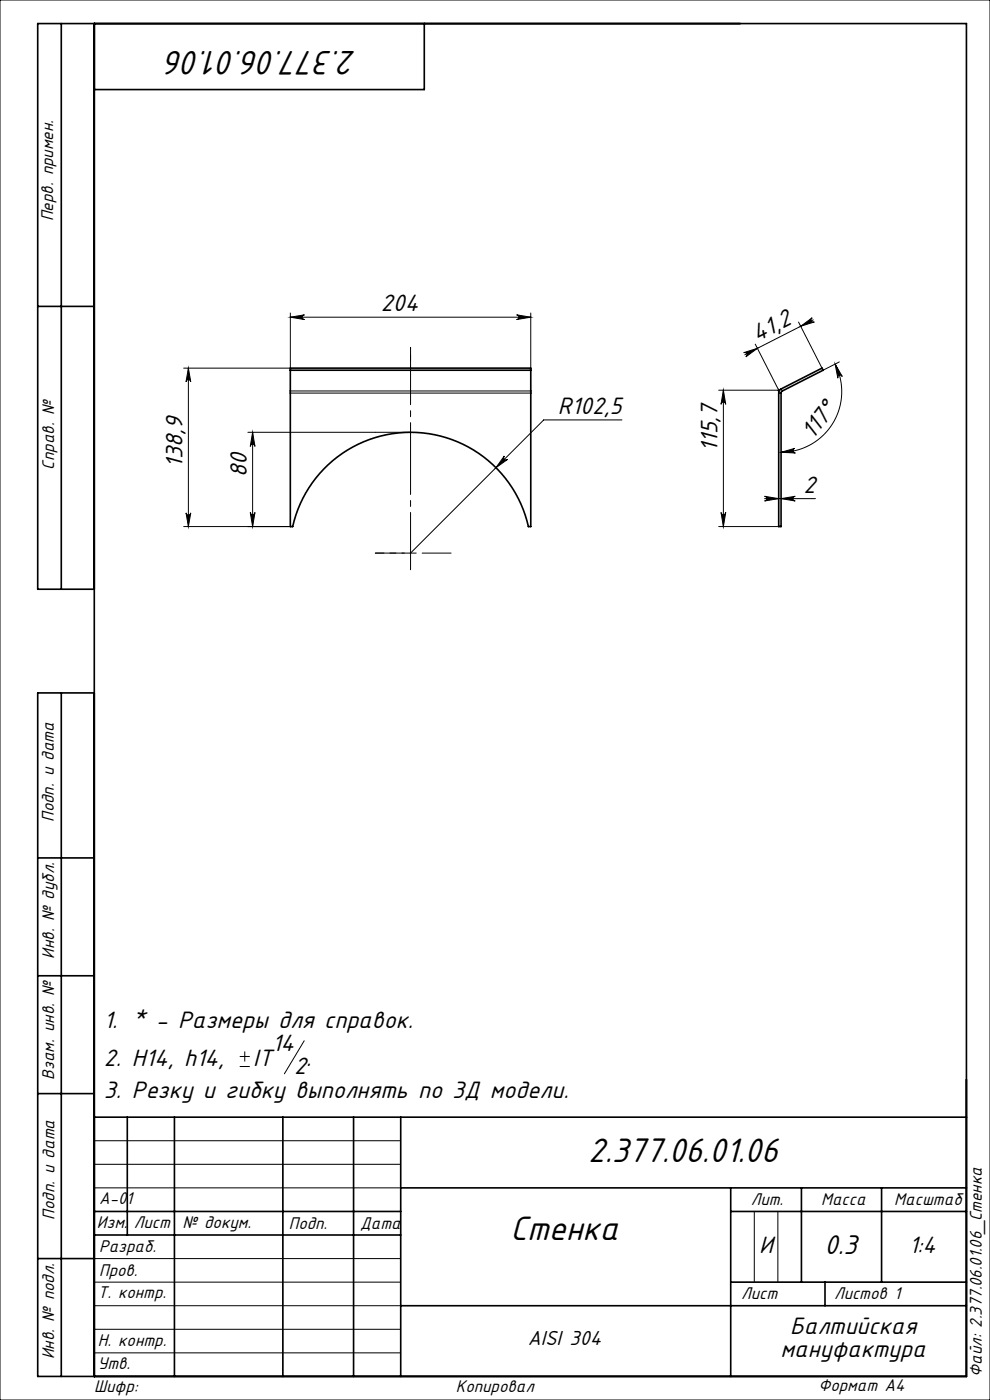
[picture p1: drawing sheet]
<svg xmlns="http://www.w3.org/2000/svg" width="210mm" height="297mm" viewBox="0 0 210 297" stroke-linecap="round" stroke-linejoin="round" font-family="sans-serif">
<g fill="none" stroke="#000" stroke-width=".21">
<path d="M0 0h210v297h-210zM39 78.1h22.6M40 78.1v33.6M40 78.1l.5 2.9a.5 .5 0 0 0-.5-.5 .5 .5 0 0 0-.5 .5zM61.6 67.3l3-.5a.5 .5 0 0 0-.5 .5 .5 .5 0 0 0 .5 .5zM61.6 66.4v12.1M61.6 67.3h51M109.6 66.8l3 .5-3 .5a.5 .5 0 0 0 .5-.5 .5 .5 0 0 0-.5-.5zM112.6 66.4v12.1M157.8 74.8l2.9-.9-2.5 1.8a.5 .5 0 0 0 .2-.7 .5 .5 0 0 0-.6-.2zM160.2 73l5 9.8h-12.8M169.4 68.3l5 9.8"/>
<path d="M169.8 69.2l2.5-1.8a.5 .5 0 0 0-.2 .7 .5 .5 0 0 0 .6 .2zM172.5 67.9l-14.5 7.4M177.1 77.2l1.6 2.7a.5 .5 0 0 0-.7-.3 .5 .5 0 0 0-.3 .6zM177.1 77.2a12.9 12.9 0 0 1-11.4 18.7M178 76.8l-3.4 1.7M52.6 91.7h34.5M53.6 91.7l.5 3a.5 .5 0 0 0-.5-.5 .5 .5 0 0 0-.5 .5zM53.6 91.7v20M61.6 83.4h51M61.6 82.9h51M107 96.7a.5 .5 0 0 0 0 .7 .5 .5 0 0 0 .7 0l-2.5 1.8zM131.9 89.1h-16.6l-28.2 28.2"/>
<path d="M153.4 82.8v28.9M153.4 82.8l.5 3a.5 .5 0 0 0-.5-.5 .5 .5 0 0 0-.5 .5zM165 82.9l.7-.4 .3 .4M165.2 82.5v.9h.5M165.7 95.9l2.9-.8a.5 .5 0 0 0-.4 .6 .5 .5 0 0 0 .5 .4zM39 111.7h23.1M39.5 108.8a.5 .5 0 0 0 .5 .5 .5 .5 0 0 0 .5-.5l-.5 2.9zM53.1 108.7a.5 .5 0 0 0 .5 .5 .5 .5 0 0 0 .5-.5l-.5 3zM152.4 111.7h12.8M152.9 108.7a.5 .5 0 0 0 .5 .5 .5 .5 0 0 0 .5-.5l-.5 3zM162.2 105.3l3 .5-3 .5a.5 .5 0 0 0 .5-.5 .5 .5 0 0 0-.5-.5zM162.2 105.8h10.8"/>
<path d="M165.7 105.8l3-.5a.5 .5 0 0 0-.5 .5 .5 .5 0 0 0 .5 .5zM50.9 226.3h2.1M50.9 224.1h2.1M51.9 223.1v2.1M64.5 220.8l-4.2 7M20 242h65M20 247h65M20 252h65M160 257v15M165 257v15M20 277h65M20 272h65"/>
<path d="M20 267h65M20 287h65M20 282h65"/>
</g>
<path d="M87.1 78.1v-4.4" fill="none" stroke="#000" stroke-width=".21" stroke-dasharray="15.2 1.3 1.3 1.3" stroke-dashoffset="14.9"/>
<path d="M87.1 73.7v47.2" fill="none" stroke="#000" stroke-width=".21" stroke-dasharray="15.2 1.3 1.3 1.3" stroke-dashoffset="3.1"/>
<path d="M87.1 117.3h-7.5" fill="none" stroke="#000" stroke-width=".21" stroke-dasharray="15.2 1.3 1.3 1.3" stroke-dashoffset="13.4"/>
<path d="M79.6 117.3h16.1" fill="none" stroke="#000" stroke-width=".21" stroke-dasharray="15.2 1.3 1.3 1.3" stroke-dashoffset="9.1"/>
<g fill="none" stroke="#000" stroke-width=".35">
<path d="M13 5v120M20 5v287M90 5v14h-70M8 65h12M61.6 78.1h51v33.6h-.5a25.6 25.6 0 0 0-25-20 25.6 25.6 0 0 0-25 20h-.5zM61.6 78.5h51M165.5 82.7l8.9-4.6 .2 .4-8.6 4.4-.3 .4v28.4h-.5v-28.3zM20 125h-12v-120h197v287h-197v-145h12M13 147v145M8 182h12M8 207h12M8 232h12"/>
<path d="M20 237h185M27 237v25M37 237v55M60 237v55M75 237v55M85 237v55M20 257h65M85 252h120M155 252v40M155 257h50M170 252v20M187 252v20"/>
<path d="M8 267h12M20 262h65M85 277h120M155 272h50M175 272v5"/>
</g>
<g fill="#000">
<path d="M107 96.7a.5 .5 0 0 0 0 .7 .5 .5 0 0 0 .7 0l-2.5 1.8z"/>
<path d="M61.6 67.3l3-.5a.5 .5 0 0 0-.5 .5 .5 .5 0 0 0 .5 .5zM109.6 66.8l3 .5-3 .5a.5 .5 0 0 0 .5-.5 .5 .5 0 0 0-.5-.5z"/>
<path d="M157.8 74.8l2.9-.9-2.5 1.8a.5 .5 0 0 0 .2-.7 .5 .5 0 0 0-.6-.2zM169.8 69.2l2.5-1.8a.5 .5 0 0 0-.2 .7 .5 .5 0 0 0 .6 .2z"/>
<path d="M40 78.1l.5 2.9a.5 .5 0 0 0-.5-.5 .5 .5 0 0 0-.5 .5zM39.5 108.8a.5 .5 0 0 0 .5 .5 .5 .5 0 0 0 .5-.5l-.5 2.9z"/>
<path d="M153.4 82.8l.5 3a.5 .5 0 0 0-.5-.5 .5 .5 0 0 0-.5 .5zM152.9 108.7a.5 .5 0 0 0 .5 .5 .5 .5 0 0 0 .5-.5l-.5 3z"/>
<path d="M165.7 95.9l2.9-.8a.5 .5 0 0 0-.4 .6 .5 .5 0 0 0 .5 .4zM177.1 77.2l1.6 2.7a.5 .5 0 0 0-.7-.3 .5 .5 0 0 0-.3 .6z"/>
<path d="M53.1 108.7a.5 .5 0 0 0 .5 .5 .5 .5 0 0 0 .5-.5l-.5 3zM53.6 91.7l.5 3a.5 .5 0 0 0-.5-.5 .5 .5 0 0 0-.5 .5z"/>
<path d="M165.7 105.8l3-.5a.5 .5 0 0 0-.5 .5 .5 .5 0 0 0 .5 .5zM162.2 105.3l3 .5-3 .5a.5 .5 0 0 0 .5-.5 .5 .5 0 0 0-.5-.5z"/>
</g>
<g font-size="8">
<text x="75.6" y="10.7" transform="rotate(-180 75.6 10.7)">2.377.06.01.06</text>
<text x="124.8" y="246.6">2.377.06.01.06</text>
<text x="108.3" y="263.1">Стенка</text>
</g>
<text font-size="6.4" x="174.9" y="266">0.3</text>
<g font-size="5.6">
<text x="80.8" y="66">204</text>
<text x="160.6" y="72.5" transform="rotate(-27 160.6 72.5)">41,2</text>
<text x="118.3" y="87.8">R102,5</text>
<text x="152.2" y="95.8" transform="rotate(-90 152.2 95.8)">115,7</text>
<text x="172.5" y="93.3" transform="rotate(-53 172.5 93.3)">117°</text>
<text x="38.7" y="99.2" transform="rotate(-90 38.7 99.2)">138,9</text>
<text x="52.3" y="101.2" transform="rotate(-90 52.3 101.2)">80</text>
<text x="170.4" y="104.5">2</text>
<text x="22" y="218.1">1. * - Размеры для справок.</text>
<text x="22" y="226.2">2. Н14, h14,</text>
<text x="53.7" y="226.2">IT</text>
<text x="57.7" y="223">14</text>
<text x="62.4" y="227.9">2</text>
<text x="65" y="226.2">.</text>
<text x="22" y="232.8">3. Резку и гибку выполнять по 3Д модели.</text>
<text x="161.1" y="265.7">И</text>
<text x="192.9" y="265.8">1:4</text>
<text x="165.6" y="288">мануфактура</text>
<text x="167.6" y="283.1">Балтийская</text>
</g>
<text font-size="4.8" x="111.9" y="285.4">AISI 304</text>
<g font-size="4">
<text x="11.3" y="46.9" transform="rotate(-90 11.3 46.9)">Перв. примен.</text>
<text x="11.5" y="99.6" transform="rotate(-90 11.5 99.6)">Справ. №</text>
<text x="11.4" y="174.4" transform="rotate(-90 11.4 174.4)">Подп. и дата</text>
<text x="11.5" y="203.4" transform="rotate(-90 11.5 203.4)">Инв. № дубл.</text>
<text x="11.5" y="229" transform="rotate(-90 11.5 229)">Взам. инв. №</text>
<text x="21" y="255.5">А-01</text>
<text x="159.2" y="255.6">Лит.</text>
<text x="174.2" y="255.6">Масса</text>
<text x="189.7" y="255.6">Масштаб</text>
<text x="11.5" y="258.8" transform="rotate(-90 11.5 258.8)">Подп. и дата</text>
<text x="20.6" y="260.5">Изм.</text>
<text x="28.4" y="260.5">Лист</text>
<text x="38.7" y="260.5">№ докум.</text>
<text x="61.3" y="260.6">Подп.</text>
<text x="76.4" y="260.6">Дата</text>
<text x="21" y="265.6">Разраб.</text>
<text x="20.7" y="275.4">Т. контр.</text>
<text x="21" y="270.8">Пров.</text>
<text x="157.2" y="275.6">Лист</text>
<text x="176.9" y="275.6">Листов 1</text>
<text x="20.7" y="285.6">Н. контр.</text>
<text x="11.5" y="288.4" transform="rotate(-90 11.5 288.4)">Инв. № подл.</text>
<text x="20.7" y="290.4">Утв.</text>
<text x="208.3" y="292.1" transform="rotate(-90 208.3 292.1)">Файл: 2.377.06.01.06_Стенка</text>
<text x="20" y="295.3">Шифр:</text>
<text x="96.7" y="295.3">Копировал</text>
<text x="173.6" y="295.1">Формат A4</text>
</g>
</svg>
